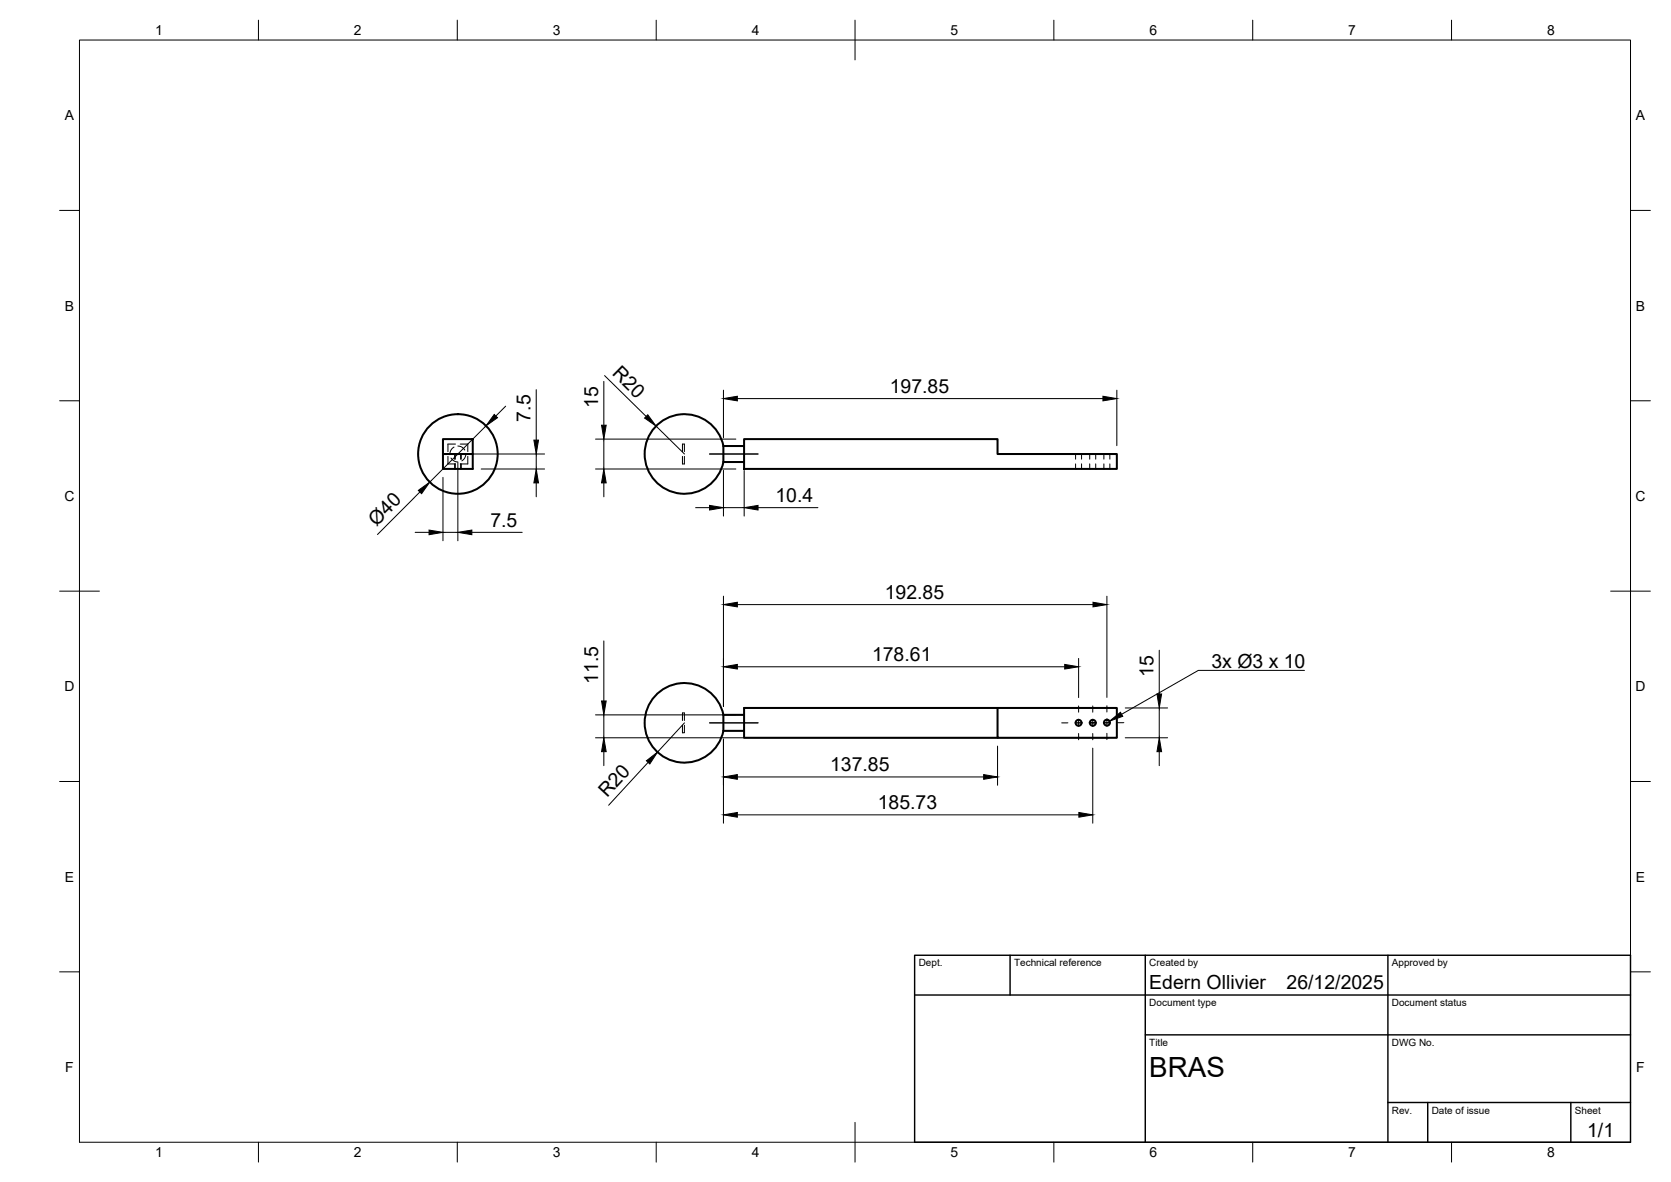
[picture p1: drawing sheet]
<svg xmlns="http://www.w3.org/2000/svg" width="420mm" height="297mm" viewBox="0 0 420 297" stroke-linecap="round" stroke-linejoin="round" font-family="sans-serif">
<!-- layer: Visible -->
<g fill="none" stroke="#000" stroke-width=".51">
<path d="M111.4 110.3h7.5v3.8h-7.5zM111.4 114.1v3.7h7.5v-3.7M181.9 112.1a10 10 0 0 0-15.4-6.3 10 10 0 0 0 0 16.6 10 10 0 0 0 15.4-6.3M187.1 110.3h63.7v3.8h30v3.7h-93.7zM187.1 112.1h-5.2v4h5.2M181.9 179.6a10 10 0 0 0-15.4-6.3 10 10 0 0 0 0 16.7 10 10 0 0 0 15.4-6.4M187.1 179.6h-5.2v4.1h5.2M250.8 177.9v7.5h30v-7.5h-93.7v7.5h63.7"/>
<circle cx="115.1" cy="114.1" r="10"/>
<circle cx="271.2" cy="181.6" r=".75"/>
<circle cx="274.8" cy="181.6" r=".75"/>
<circle cx="278.3" cy="181.6" r=".75"/>
</g>
<!-- layer: Hidden -->
<g fill="none" stroke="#000" stroke-width=".25">
<path d="M112.6 114.7v1.9h1.9M113.4 115.1l.8 .8 .9 .2M114.2 112.4l-.7 .5-.4 1.2M114.4 114.1v1.3M114.4 116.6v1.2M114.5 111.6h-1.9v1.9M115.1 112.1l1.1 .3 .7 .7M115.7 111.6h1.9v1.9M115.9 114.1v1.3M115.9 116.6v1.2M117.1 114.1l-.2 1-.8 .7M117.6 114.7v1.9h-1.9"/>
<path d="M171.6 113.5v-1.9h.5v1.9M171.6 114.7v1.9h.5v-1.9M270.4 114.1v1.3M270.4 116.6v1.2M271.9 114.1v1.3M271.9 116.6v1.2M274 114.1v1.3M274 116.6v1.2M275.5 114.1v1.3M275.5 116.6v1.2M277.6 114.1v1.3M277.6 116.6v1.2"/>
<path d="M279.1 114.1v1.3M279.1 116.6v1.2M171.6 182.3v1.9h.5v-1.9M171.6 181.1v-1.9h.5v1.9"/>
</g>
<!-- layer: BORDER -->
<g fill="none" stroke="#000" stroke-width=".25">
<path d="M20 10.1h390v276.9h-390zM65 5.1v5M115 5.1v5M165 5.1v5M215 5.1v10M265 5.1v5M315 5.1v5M365 5.1v5M15 52.9h5M410 52.9h5M15 100.7h5M410 100.7h5"/>
<path d="M15 148.6h10M405 148.6h10M15 196.4h5M410 196.4h5M15 244.2h5M410 244.2h5M65 287v5M115 287v5M165 287v5M215 282.1v9.9M265 287v5M315 287v5"/>
<path d="M365 287v5"/>
</g>
<!-- layer: TITLEBLOCK -->
<path d="M230 240.1h180v46.9h-180zM230 250h180M254 240.1v9.9M288 240.1v46.9M349 240.1v46.9M288 260.1h122M349 277.1h61M359 277.1v9.9M395 277.1v9.9" fill="none" stroke="#000" stroke-width=".36"/>
<!-- layer: Smart Centers -->
<g fill="none" stroke="#000" stroke-width=".25">
<path d="M178.4 114.1h12.2M271.2 177.4v1.6M274.8 177.4v1.6M278.3 177.4v1.5M178.4 181.7h12.2M267 181.7h1.5M270.3 181.7h1.8M271.2 180.8v1.7M271.2 184.3v1.6M273.9 181.7h1.8M274.1 181.6h1.6M274.8 180.8v1.7"/>
<path d="M274.8 184.3v1.6M277.4 181.6h1.8M277.5 181.7h1.5M278.3 180.7v1.8M278.3 184.3v1.6M281 181.6h1.6"/>
</g>
<!-- layer: FD_Dimensions -->
<g fill="none" stroke="#000" stroke-width=".25">
<path d="M134.8 97.9v12.7M151.8 95.8v11.1M152 94.4l10.5 10.3M181.9 98.1v11.9M280.8 98.1v13.9M111.4 120v15.9M115.1 116.2v19.7M117.2 114.1h19.7M121 117.9h15.9M122.2 107l-14.1 14.2M127.1 102.1l-2.4 2.4M134.8 114.1v3.8"/>
<path d="M149.7 117.9h35.3M149.7 110.3h35.3M151.8 110.3v7.6M165 107.1l7.1 7M181.9 118.2v11.5M185.4 100.2h91.9M187.1 118.2v11.5M104.4 133.8h3.5M105.6 123.6l-10.7 10.7M111.4 133.8h3.7M118.6 133.8h12.7M134.8 121.4v3.4"/>
<path d="M151.8 121.4v3.4M174.9 127.6h3.5M181.9 127.6h5.2M190.6 127.6h15.1M181.9 149.8v27.8M185.4 151.9h89.4M278.3 149.8v25.5M149.7 179.6h35.3M151.8 161.1v15.1M151.8 179.6v5.8M185.4 167.6h82.3M271.2 165.5v9.8"/>
<path d="M282.9 177.9h10.7M291.5 163.4v11M291.5 177.9v7.5M149.7 185.4h129M151.8 188.9v3.5M163 191.6l-10 10.8M172.1 181.7l-6.8 7.3M181.9 185.7v21.2M185.4 195.2h61.9M250.8 187.5v9.8M274.8 188v18.9M282.9 185.4h10.7"/>
<path d="M291.5 188.9v3.5M185.4 204.8h85.9"/>
</g>
<g fill="#000" stroke="#000" stroke-width=".25">
<path d="M181.9 100.2l3.5-.6v1.1zM277.3 99.6l3.5 .6-3.5 .5zM124.3 104.1l.8 .9-2.9 2zM134.2 110.6h1.2l-.6 3.5zM151.3 106.9h1.1l-.6 3.4zM162.9 104.2l2.1 2.9-2.9-2zM105.2 123.2l2.9-2-2.1 2.9zM107.9 133.2l3.5 .6-3.5 .6zM115.1 133.8l3.5-.6v1.2zM134.8 117.9l.6 3.5h-1.2zM151.8 117.9l.6 3.5h-1.1zM178.4 127l3.5 .6-3.5 .6z"/>
<path d="M187.1 127.6l3.5-.6v1.2zM181.9 151.9l3.5-.6v1.2zM274.8 151.3l3.5 .6-3.5 .6zM151.3 176.2h1.1l-.6 3.4zM181.9 167.6l3.5-.6v1.1zM267.7 167l3.5 .6-3.5 .5zM290.9 174.4h1.2l-.6 3.5zM151.8 185.4l.6 3.5h-1.1zM162.5 191.2l2.8-2.2-1.9 3zM181.9 195.2l3.5-.5v1.1zM247.3 194.7l3.5 .5-3.5 .6zM291.5 185.4l.6 3.5h-1.2z"/>
<path d="M181.9 204.8l3.5-.6v1.2zM271.3 204.2l3.5 .6-3.5 .6z"/>
</g>
<!-- layer: Hole Notes -->
<path d="M279 181.2l2.7-2.2 .6 1z" fill="#000" stroke="#000" stroke-width=".25"/>
<path d="M328 168.5h-26.7l-19.3 11" fill="none" stroke="#000" stroke-width=".25"/>
<text font-size="7" x="289" y="270.6">BRAS</text>
<g font-size="4.9">
<text x="153.8" y="94.1" transform="rotate(45 153.8 94.1)">R20</text>
<text x="223.7" y="98.7">197.85</text>
<text x="133.4" y="105.9" transform="rotate(-90 133.4 105.9)">7.5</text>
<text x="150.4" y="102.5" transform="rotate(-90 150.4 102.5)">15</text>
<text x="195" y="126.1">10.4</text>
<text x="94.7" y="132.4" transform="rotate(-45 94.7 132.4)">Ø40</text>
<text x="123.3" y="132.3">7.5</text>
<text x="222.5" y="150.5">192.85</text>
<text x="219.3" y="166.1">178.61</text>
<text x="304.6" y="167.8">3x Ø3 x 10</text>
<text x="150.4" y="171.8" transform="rotate(-90 150.4 171.8)">11.5</text>
<text x="290" y="170" transform="rotate(-90 290 170)">15</text>
<text x="208.7" y="193.8">137.85</text>
<text x="152.7" y="200.6" transform="rotate(-47 152.7 200.6)">R20</text>
<text x="220.7" y="203.3">185.73</text>
<text x="289" y="248.5">Edern Ollivier</text>
<text x="323.5" y="248.5">26/12/2025</text>
<text x="399.1" y="285.7">1/1</text>
</g>
<g font-size="3.5">
<text x="39" y="8.8">1</text>
<text x="89" y="8.8">2</text>
<text x="139" y="8.8">3</text>
<text x="189" y="8.8">4</text>
<text x="239" y="8.8">5</text>
<text x="289" y="8.8">6</text>
<text x="339" y="8.8">7</text>
<text x="389" y="8.8">8</text>
<text x="16.3" y="30.2">A</text>
<text x="411.3" y="30.2">A</text>
<text x="16.3" y="78">B</text>
<text x="411.3" y="78">B</text>
<text x="16.2" y="125.9">C</text>
<text x="411.2" y="125.9">C</text>
<text x="16.2" y="173.7">D</text>
<text x="411.2" y="173.7">D</text>
<text x="16.3" y="221.6">E</text>
<text x="411.3" y="221.6">E</text>
<text x="16.4" y="269.4">F</text>
<text x="411.4" y="269.4">F</text>
<text x="39" y="290.8">1</text>
<text x="89" y="290.8">2</text>
<text x="139" y="290.8">3</text>
<text x="189" y="290.8">4</text>
<text x="239" y="290.8">5</text>
<text x="289" y="290.8">6</text>
<text x="339" y="290.8">7</text>
<text x="389" y="290.8">8</text>
</g>
<g font-size="2.5">
<text x="231" y="242.9">Dept.</text>
<text x="255" y="242.9">Technical reference</text>
<text x="289" y="242.9">Created by</text>
<text x="350" y="242.9">Approved by</text>
<text x="289" y="252.8">Document type</text>
<text x="350" y="252.8">Document status</text>
<text x="289" y="262.9">Title</text>
<text x="350" y="262.9">DWG No.</text>
<text x="350" y="279.9">Rev.</text>
<text x="360" y="279.9">Date of issue</text>
<text x="396" y="279.9">Sheet</text>
</g>
</svg>
